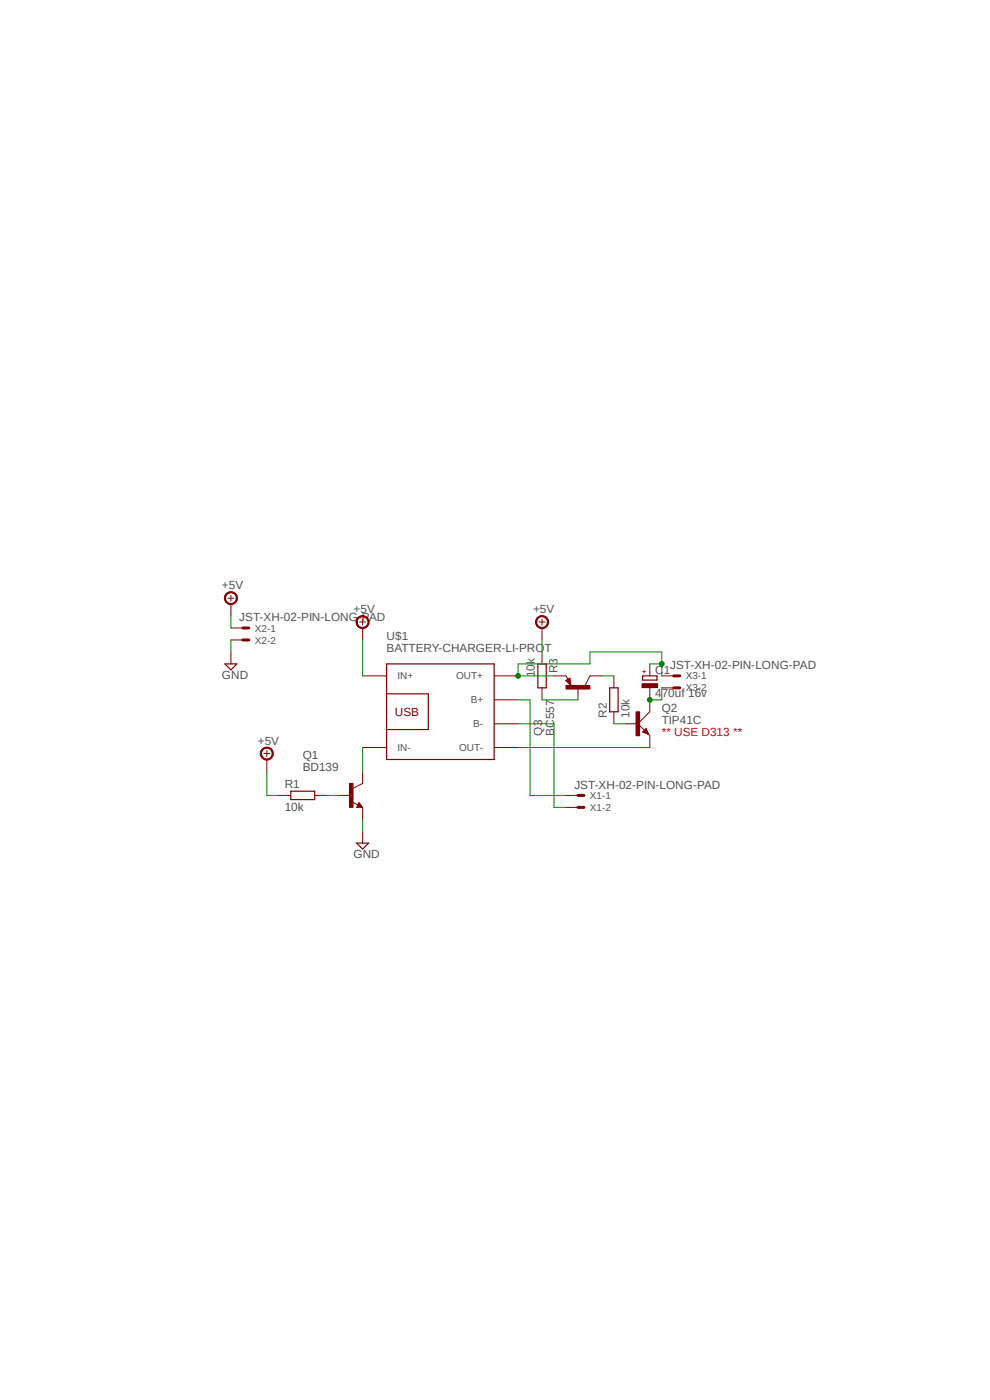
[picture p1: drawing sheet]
<svg xmlns="http://www.w3.org/2000/svg" width="210mm" height="297mm" viewBox="0 0 210 297" stroke-linecap="round" stroke-linejoin="round" font-family="sans-serif">
<path d="M44.7 122.4l129.6 60.3M174.3 122.4l-129.6 60.3" fill="none" stroke="#fff" stroke-width=".21"/>
<path d="M74.7 170.1l1.2 .7M76.2 170.3l.7 1h-1.3zM76.9 166.2l-2 1" fill="none" stroke="#800000" stroke-width=".21"/>
<path d="M76.2 170.8l.1 .2h-.4l.3-.5 .5 .7h-.8" fill="none" stroke="#800000" stroke-width=".25"/>
<path d="M74.1 166.2h.8v5.1h-.8z" fill-rule="evenodd" fill="#800000"/>
<path d="M137.1 154.5l.5 1.3-1.3-.5zM137.5 155.7l.3 .3M137.8 151l-2.5 2.5 1.6 1.7M71.8 168.7h2.6M74.1 166.2h.8v5.1h-.8zM76.9 163.7v2.5M76.9 171.3v2.5" fill="none" stroke="#800000" stroke-width=".21"/>
<path d="M136.6 155.3l.5-.5 .4 .9zM136.9 155.2l.6 .5M137.1 155l-.3 .3" fill="none" stroke="#800000" stroke-width=".25"/>
<path d="M134.9 151h.8v5.1h-.8z" fill-rule="evenodd" fill="#800000"/>
<path d="M120 144.4l.9-.6 .2 1.6zM120.1 143.4l.4 .7M125.1 143.4l-1 2M132.8 153.5h2.5M134.9 151h.8v5.1h-.8zM137.8 148.5v2.5M137.8 156v2.6" fill="none" stroke="#800000" stroke-width=".21"/>
<path d="M120.8 144l-.6 .4 .7 .8-.1-1.1-.4 .3 .3 .4v-.4" fill="none" stroke="#800000" stroke-width=".25"/>
<path d="M120.1 145.4h5v.8h-5z" fill-rule="evenodd" fill="#800000"/>
<path d="M56 159.9h1.2M56.6 159.2v1.3M117.5 143.4h2.6M120.1 145.4h5v.8h-5zM122.6 145.9v2.6M125.1 143.4h2.6M59.1 168.7h2.6M66.8 168.7h2.5" fill="none" stroke="#800000" stroke-width=".21"/>
<path d="M61.7 167.9h5.1v1.7h-5.1z" fill="none" stroke="#800000" stroke-width=".25"/>
<path d="M55.5 159a1.4 1.4 0 0 1 2.3 .1 1.4 1.4 0 0 1-.8 2.1 1.4 1.4 0 0 1-1.8-1.3h.3a1.13 1.13 0 0 1 1.5-1.2 1.13 1.13 0 0 1 .4 1.9 1.13 1.13 0 0 1-1.9-.4v-.3h-.3z" fill-rule="evenodd" fill="#800000"/>
<path d="M76.3 132h1.3M76.9 131.3v1.3M55.5 159a1.4 1.4 0 0 1 2.3 .1 1.4 1.4 0 0 1-.8 2.1 1.4 1.4 0 0 1-1.8-1.3h.3a1.13 1.13 0 0 1 1.5-1.2 1.13 1.13 0 0 1 .4 1.9 1.13 1.13 0 0 1-1.9-.4v-.3h-.3zM76.9 143.4h5.1M76.9 158.6h5.1M104.8 143.4h5.1M104.8 158.6h5.1M104.8 148.5h5.1M104.8 153.5h5.1M56.6 161.1v2.6M76.9 176.4v2.5" fill="none" stroke="#800000" stroke-width=".21"/>
<path d="M82 140.8h22.8v20.3h-22.8zM82 147.2h8.8v7.6h-8.8M75.6 178.9h2.6l-1.3 1.2z" fill="none" stroke="#800000" stroke-width=".25"/>
<path d="M75.8 131.1a1.41 1.41 0 0 1 2.3 0 1.41 1.41 0 0 1-.7 2.2 1.41 1.41 0 0 1-1.9-1.3h.3a1.15 1.15 0 0 1 1.7-1 1.15 1.15 0 0 1 .2 1.9 1.15 1.15 0 0 1-1.9-.5v-.4h-.3z" fill-rule="evenodd" fill="#800000"/>
<path d="M75.8 131.1a1.41 1.41 0 0 1 2.3 0 1.41 1.41 0 0 1-.7 2.2 1.41 1.41 0 0 1-1.9-1.3h.3a1.15 1.15 0 0 1 1.7-1 1.15 1.15 0 0 1 .2 1.9 1.15 1.15 0 0 1-1.9-.5v-.4h-.3zM76.9 133.2v2.6M114.3 132h1.3M115 131.3v1.3M115 138.3v2.5M115 145.9v2.6M130.2 143.4v2.5M130.2 151v2.5" fill="none" stroke="#800000" stroke-width=".21"/>
<path d="M114.1 140.8h1.8v5.1h-1.8zM129.3 145.9h1.8v5.1h-1.8z" fill="none" stroke="#800000" stroke-width=".25"/>
<path d="M113.9 131.1a1.4 1.4 0 0 1 2.3 .1 1.4 1.4 0 0 1-.8 2.1 1.4 1.4 0 0 1-1.8-1.3h.2a1.13 1.13 0 0 1 1.6-1.1 1.13 1.13 0 0 1 .4 1.8 1.13 1.13 0 0 1-1.9-.3l-.1-.4h-.2z" fill-rule="evenodd" fill="#800000"/>
<path d="M48.3 126.9h1.3M49 135.8h2.5M49 133.2h2.5M49 126.3v1.3M113.9 131.1a1.4 1.4 0 0 1 2.3 .1 1.4 1.4 0 0 1-.8 2.1 1.4 1.4 0 0 1-1.8-1.3h.2a1.13 1.13 0 0 1 1.6-1.1 1.13 1.13 0 0 1 .4 1.8 1.13 1.13 0 0 1-1.9-.3l-.1-.4h-.2zM115 133.2v2.6M120.1 171.3h2.5M120.1 168.7h2.5" fill="none" stroke="#800000" stroke-width=".21"/>
<path d="M51.5 135.8h1.3M51.5 133.2h1.3M122.6 171.3h1.3M122.6 168.7h1.3" fill="none" stroke="#800000" stroke-width=".63"/>
<path d="M47.9 126a1.4 1.4 0 0 1 2.3 .1 1.4 1.4 0 0 1-.8 2.1 1.4 1.4 0 0 1-1.8-1.3h.2a1.13 1.13 0 0 1 1.6-1.1 1.13 1.13 0 0 1 .4 1.9 1.13 1.13 0 0 1-1.9-.4l-.1-.4h-.2z" fill-rule="evenodd" fill="#800000"/>
<path d="M47.9 126a1.4 1.4 0 0 1 2.3 .1 1.4 1.4 0 0 1-.8 2.1 1.4 1.4 0 0 1-1.8-1.3h.2a1.13 1.13 0 0 1 1.6-1.1 1.13 1.13 0 0 1 .4 1.9 1.13 1.13 0 0 1-1.9-.4l-.1-.4h-.2zM49 128.2v2.5M49 138.3v2.5M140.4 145.9h2.5M140.4 143.4h2.5" fill="none" stroke="#800000" stroke-width=".21"/>
<path d="M47.7 140.8h2.5l-1.2 1.3zM136.3 143.4h3.1v.9h-3.1z" fill="none" stroke="#800000" stroke-width=".25"/>
<path d="M142.9 145.9h1.3M142.9 143.4h1.3" fill="none" stroke="#800000" stroke-width=".63"/>
<path d="M136.2 145h3.3v.9h-3.3z" fill-rule="evenodd" fill="#800000"/>
<path d="M136.2 145h3.3v.9h-3.3zM137.8 140.8v2.6M137.8 145.9v2.6" fill="none" stroke="#800000" stroke-width=".21"/>
<g fill="none" stroke="#008000" stroke-width=".21">
<path d="M49 130.7v2.5M49 135.8v2.5M76.9 135.8v7.6M115 135.8v2.5M76.9 158.6v5.1M109.9 148.5h2.5v20.2h7.7M109.9 153.5h7.6v17.8h2.6M109.9 158.6h27.9M115 148.5h7.6M127.7 143.4h2.5M130.2 153.5h2.6M140.4 145.9v2.6h-2.6"/>
<path d="M56.6 163.7v5h2.5M69.3 168.7h2.5M76.9 173.8v2.6"/>
</g>
<circle cx="137.8" cy="148.5" r=".51" fill="#008000"/>
<g fill="none" stroke="#008000" stroke-width=".21">
<path d="M140.4 138.3v5.1M137.8 140.8h2.6"/>
<circle cx="137.8" cy="148.5" r=".51"/>
</g>
<circle cx="140.4" cy="140.8" r=".51" fill="#008000"/>
<g fill="none" stroke="#008000" stroke-width=".21">
<path d="M140.4 138.3h-15.3v2.5h-15.2v2.6h7.6"/>
<circle cx="140.4" cy="140.8" r=".51"/>
</g>
<circle cx="109.9" cy="143.4" r=".51" fill="#008000"/>
<circle cx="109.9" cy="143.4" r=".51" fill="none" stroke="#008000" stroke-width=".21"/>
<g font-size="2.5" fill="#505050">
<text x="47.1" y="125">+5V</text>
<text x="50.8" y="131.8">JST-XH-02-PIN-LONG-PAD</text>
<text x="75" y="130.1">+5V</text>
<text x="113.1" y="130.1">+5V</text>
<text x="82" y="135.8">U$1</text>
<text x="82" y="138.3">BATTERY-CHARGER-LI-PROT</text>
<text x="113.5" y="143.6" transform="rotate(-90 113.5 143.6)">10k</text>
<text x="118.2" y="142.8" transform="rotate(-90 118.2 142.8)">R3</text>
<text x="139" y="142.9">C1</text>
<text x="142.2" y="142">JST-XH-02-PIN-LONG-PAD</text>
<text x="47.1" y="144">GND</text>
<text x="139" y="148">470uf 16v</text>
<text x="128.7" y="152.3" transform="rotate(-90 128.7 152.3)">R2</text>
<text x="133.5" y="152.3" transform="rotate(-90 133.5 152.3)">10k</text>
<text x="140.4" y="153.5">TIP41C</text>
<text x="140.4" y="151">Q2</text>
<text x="54.7" y="157.9">+5V</text>
<text x="64.2" y="161.1">Q1</text>
<text x="115" y="156" transform="rotate(-90 115 156)">Q3</text>
<text x="117.5" y="156" transform="rotate(-90 117.5 156)">BC557</text>
<text x="60.4" y="167.3">R1</text>
<text x="64.2" y="163.7">BD139</text>
<text x="121.8" y="167.3">JST-XH-02-PIN-LONG-PAD</text>
<text x="60.4" y="172">10k</text>
<text x="75" y="182">GND</text>
</g>
<text font-size="2.5" fill="#800000" x="83.8" y="151.9">USB</text>
<text font-size="2.5" fill="#f00" x="140.4" y="156">** USE D313 **</text>
<g font-size="2.1" fill="#505050">
<text x="54.1" y="136.5">X2-2</text>
<text x="54.1" y="134">X2-1</text>
<text x="84.3" y="144.1">IN+</text>
<text x="96.8" y="144.1">OUT+</text>
<text x="99.9" y="149.2">B+</text>
<text x="145.5" y="146.7">X3-2</text>
<text x="145.5" y="144.1">X3-1</text>
<text x="100.4" y="154.3">B-</text>
<text x="84.3" y="159.3">IN-</text>
<text x="97.4" y="159.3">OUT-</text>
<text x="125.1" y="172">X1-2</text>
<text x="125.1" y="169.5">X1-1</text>
</g>
<text font-size="1.8" fill="#800000" x="137.2" y="143" transform="rotate(-90 137.2 143)">+</text>
</svg>
